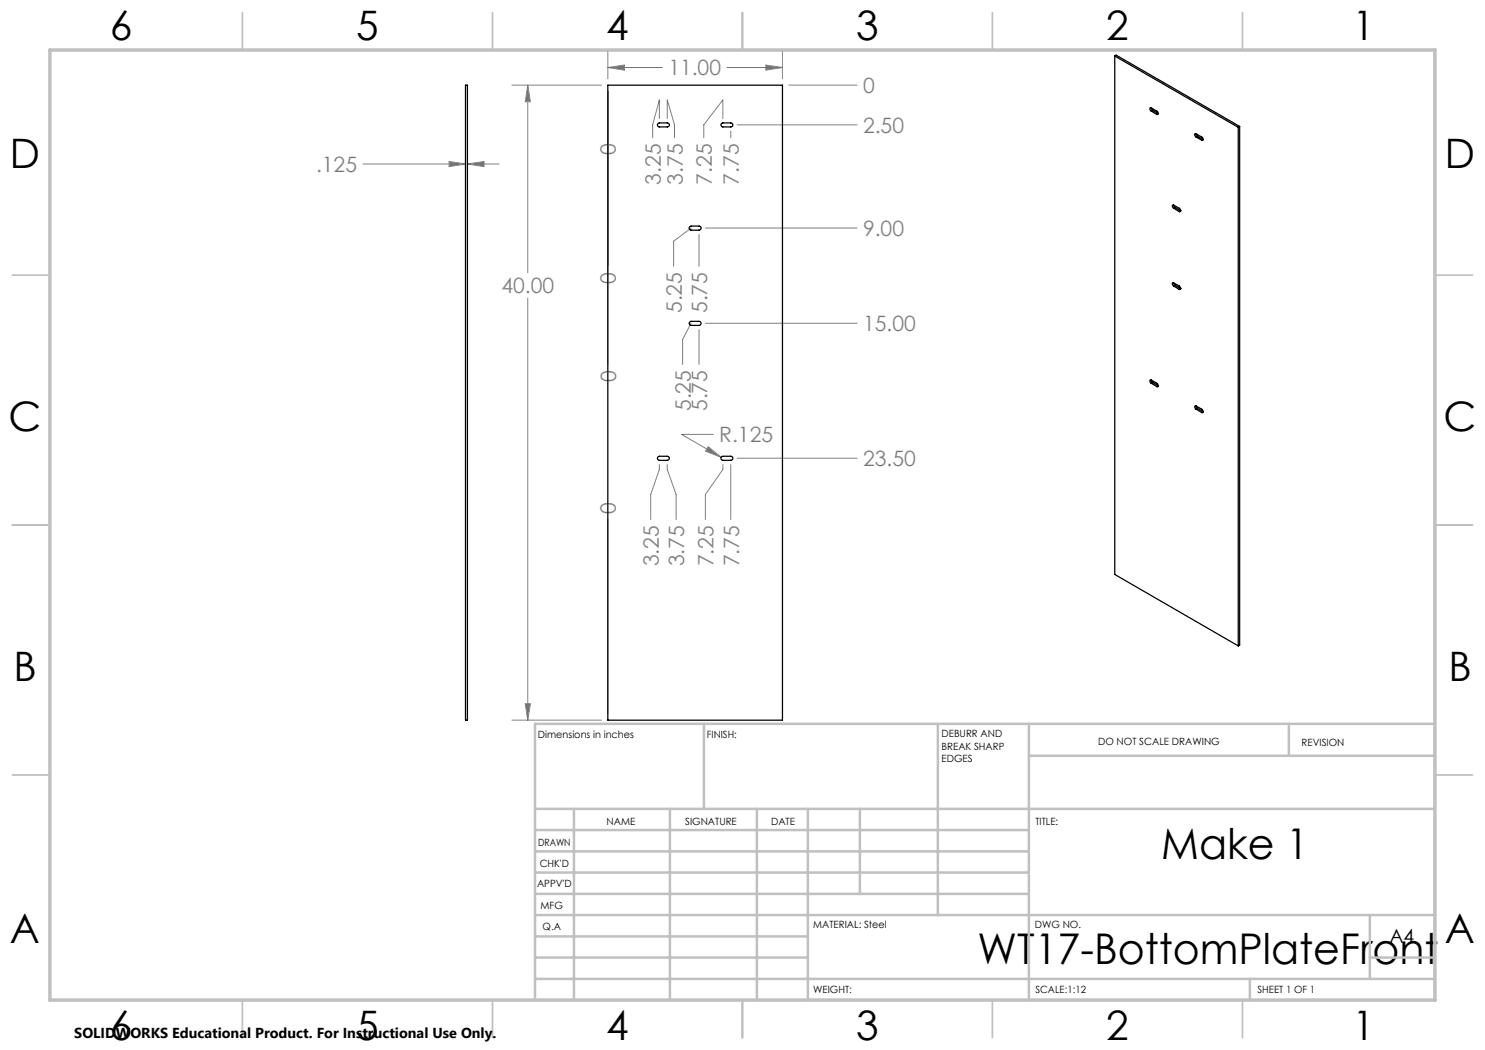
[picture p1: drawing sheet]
<svg xmlns="http://www.w3.org/2000/svg" width="297mm" height="210mm" viewBox="0 0 297 210" stroke-linecap="round" stroke-linejoin="round" font-family="sans-serif">
<g fill="none" stroke="#808080" stroke-width=".2">
<path d="M102.4 17h17.9M105.6 17l.5 3.3h-1zM105.6 17v37.6M121.6 13.5l3.3-.5v1zM121.6 10.3v5.5M121.6 18.3v54.6M121.6 13.5h10.9M145.4 13.5h11.1M153.2 13l3.3 .5-3.3 .5zM156.5 10.3v5.5M157.8 17h13.6M72.6 32.8h20.5"/>
<path d="M89.8 32.3l3.3 .5-3.3 .5zM93.5 32.8l3.3-.5v1zM93.5 32.8h6.3M131.9 23.7v-3.7l-1.4 5v2.5M133.5 23.7v-3.7l1.4 5v2.5M144.6 23.7v-3.7l-3.8 5v2.5M146.2 26.2v1.3M147.4 25h24M105.6 59.6v84.4M138.2 45.6l-3.5 2.7v5M139.8 46.9v6.4M141.1 45.6h30.3"/>
<path d="M138.2 64.7l-1.7 3.2v5M139.8 65.9v7M141.1 64.7h30.3M131.9 92.9v1l-1.8 5v5M133.5 92.9v1l1.7 5v5M141.6 89.4l2.7 2.1-3.2-1.3zM142.7 86.9h-6.4l8 4.6M144.6 92.9v1l-3.5 5v5M146.2 92.9v11M147.4 91.6h24M121.6 103.9v38.9M102.4 144h17.9"/>
<path d="M105.1 140.7h1l-.5 3.3z"/>
</g>
<g fill="none" stroke="#c0c0c0" stroke-width=".35">
<path d="M48.5 2.5v7.5M98.5 2.5v7.5M148.5 2.5v7.5M198.5 2.5v7.5M248.5 2.5v7.5M2.5 55h7.5M287 55h7.5M2.5 105h7.5M287 105h7.5M2.5 155h7.5M287 155h7.5M48.5 200v7.5"/>
<path d="M98.5 200v7.5M148.5 200v7.5M198.5 200v7.5M248.5 200v7.5"/>
</g>
<g fill="none" stroke="#c0c0c0" stroke-width=".5">
<path d="M140.8 144.8v17M187.6 144.8v38.2M205.8 144.8v55.2M205.8 151.2h81.2M257.8 144.8v6.4M287 144.8h-180v55.2M107 161.8h180M107 178.8h98.8M107 174.5h98.8M107 170.3h98.8M107 166h98.8M114.8 161.8v38.2"/>
<path d="M134 161.8v38.2M151.4 161.8v38.2M161.6 161.8v38.2M172 161.8v17M107 195.8h180M107 191.5h54.6M107 187.3h54.6M107 183h180M250 195.8v4.2M274 191.5h13M274 183v12.8"/>
</g>
<path d="M10 10h277v190h-277z" fill="none" stroke="#c0c0c0" stroke-width=".7"/>
<path d="M153.2 13l3.3 .5-3.3 .5zM121.6 13.5l3.3-.5v1zM105.6 17l.5 3.3h-1zM105.1 140.7h1l-.5 3.3zM141.6 89.4l-.5 .8 3.2 1.3zM93.5 32.8l3.3-.5v1zM89.8 32.3l3.3 .5-3.3 .5z" fill="#808080"/>
<g fill="none" stroke="#000" stroke-width=".25">
<path d="M93.1 17h.4v127h-.4zM121.6 17h34.9v127h-34.9zM223 11.2v103.7l24.7 14.3M223 11.2l24.7 14.3M223 11.2l.2-.2 24.7 14.3M131.6 24.7l1.9-.1a.41 .41 0 0 1 .4 .4 .41 .41 0 0 1-.4 .4h-1.7l-.3-.4zM144.3 24.7l1.9-.1a.41 .41 0 0 1 .4 .4 .41 .41 0 0 1-.4 .4h-1.7l-.3-.4zM230.3 21.6l1.1 .6a.34 .34 0 0 1 .2 .4 .34 .34 0 0 1-.2 .3M230.3 21.6l-.1-.1a.36 .36 0 0 0-.2 .4 .36 .36 0 0 0 .3 .3M230.3 21.6l.2 .5M230.3 22.2l1.1 .7M230.5 22.1l1.1 .6-.2 .2"/>
<path d="M230.5 22.1l-.2 .1M239.2 26.8l-.1-.1a.36 .36 0 0 0-.2 .4 .36 .36 0 0 0 .3 .3M239.2 26.8l1.1 .6a.36 .36 0 0 1 .3 .3 .36 .36 0 0 1-.1 .4l-.2-.1M239.2 26.8l.3 .5M239.2 27.4l1.1 .6M239.5 27.3l1.1 .6-.3 .1M239.5 27.3l-.3 .1M247.7 25.5v103.7M247.9 25.3v103.7l-.2 .2M247.9 25.3l-.2 .2M138 45.3l1.8-.1a.41 .41 0 0 1 .4 .4 .41 .41 0 0 1-.4 .4h-1.7l-.3-.3zM234.7 56.6l1.2 .6a.34 .34 0 0 1 .3 .3 .34 .34 0 0 1-.3 .4"/>
<path d="M234.7 56.6l-.1-.1a.36 .36 0 0 0-.1 .4 .36 .36 0 0 0 .2 .3M234.7 41h-.1a.36 .36 0 0 0-.1 .4 .36 .36 0 0 0 .2 .3M234.7 41l1.2 .7a.34 .34 0 0 1 .3 .3 .34 .34 0 0 1-.3 .3M234.7 41l.3 .5M234.7 56.6l.3 .5M234.7 57.2l1.2 .7M234.7 41.7l1.2 .6M235 41.5l1.1 .6-.2 .2M235 41.5l-.3 .2M235 57.1l1.1 .6-.2 .2M235 57.1l-.3 .1M138 64.4l1.8-.1a.41 .41 0 0 1 .4 .4 .41 .41 0 0 1-.4 .4l-1.7-.1-.3-.3z"/>
<path d="M230.3 76h-.1a.36 .36 0 0 0-.2 .4 .36 .36 0 0 0 .3 .3M230.3 76l1.1 .7a.39 .39 0 0 1 .2 .3 .39 .39 0 0 1-.1 .4l-.1-.1M230.3 76l.2 .5M230.3 76.7l1.1 .6M230.5 76.5l1.1 .6-.2 .2M230.5 76.5l-.2 .2M131.6 91.4l1.9-.1a.41 .41 0 0 1 .4 .4 .41 .41 0 0 1-.4 .4l-1.7-.1-.3-.3zM144.3 91.4l1.9-.1a.41 .41 0 0 1 .4 .4 .41 .41 0 0 1-.4 .4l-1.7-.1-.3-.3zM239.2 81.2l1.1 .6a.34 .34 0 0 1 .3 .4 .34 .34 0 0 1-.3 .3M239.2 81.2h-.1a.36 .36 0 0 0-.2 .3 .36 .36 0 0 0 .3 .3M239.2 81.2l.3 .5M239.2 81.8l1.1 .7"/>
<path d="M239.5 81.7l1.1 .6-.3 .2M239.5 81.7l-.3 .1"/>
</g>
<g font-size="8.5">
<text x="232.2" y="171.8">Make 1</text>
<text x="195.5" y="192.7">WT17-BottomPlateFront</text>
</g>
<g font-size="8.1">
<text x="22" y="8">6</text>
<text x="71.2" y="8">5</text>
<text x="121.2" y="8">4</text>
<text x="171.3" y="8">3</text>
<text x="221.3" y="8">2</text>
<text x="270.5" y="8">1</text>
<text x="2" y="33.6">D</text>
<text x="289" y="33.6">D</text>
<text x="1.7" y="86.1">C</text>
<text x="288.7" y="86.1">C</text>
<text x="2.7" y="136.1">B</text>
<text x="289.7" y="136.1">B</text>
<text x="2" y="188.6">A</text>
<text x="289" y="188.6">A</text>
<text x="22" y="208">6</text>
<text x="71.2" y="208">5</text>
<text x="121.2" y="208">4</text>
<text x="171.3" y="208">3</text>
<text x="221.3" y="208">2</text>
<text x="270.5" y="208">1</text>
</g>
<g font-size="4.2" fill="#808080">
<text x="133.7" y="15.1">11.00</text>
<text x="172.6" y="18.6">0</text>
<text x="172.6" y="26.6">2.50</text>
<text x="63.2" y="34.4">.125</text>
<text x="123.2" y="31.1" transform="rotate(-90 123.2 31.1)">0</text>
<text x="132.1" y="36.9" transform="rotate(-90 132.1 36.9)">3.25</text>
<text x="136.5" y="36.9" transform="rotate(-90 136.5 36.9)">3.75</text>
<text x="142.4" y="36.9" transform="rotate(-90 142.4 36.9)">7.25</text>
<text x="147.8" y="36.9" transform="rotate(-90 147.8 36.9)">7.75</text>
<text x="172.6" y="47.2">9.00</text>
<text x="100.3" y="58.7">40.00</text>
<text x="123.2" y="56.8" transform="rotate(-90 123.2 56.8)">0</text>
<text x="136.4" y="62.6" transform="rotate(-90 136.4 62.6)">5.25</text>
<text x="141.5" y="62.6" transform="rotate(-90 141.5 62.6)">5.75</text>
<text x="172.6" y="66.3">15.00</text>
<text x="123.2" y="76.4" transform="rotate(-90 123.2 76.4)">0</text>
<text x="138.2" y="82.2" transform="rotate(-90 138.2 82.2)">5.25</text>
<text x="141.5" y="82.2" transform="rotate(-90 141.5 82.2)">5.75</text>
<text x="143.8" y="88.5">R.125</text>
<text x="172.6" y="93.2">23.50</text>
<text x="123.2" y="102.7" transform="rotate(-90 123.2 102.7)">0</text>
<text x="131.8" y="113.3" transform="rotate(-90 131.8 113.3)">3.25</text>
<text x="136.8" y="113.3" transform="rotate(-90 136.8 113.3)">3.75</text>
<text x="142.7" y="113.3" transform="rotate(-90 142.7 113.3)">7.25</text>
<text x="147.8" y="113.3" transform="rotate(-90 147.8 113.3)">7.75</text>
</g>
<text font-size="3.9" x="277.9" y="188.5">A4</text>
<text font-size="2.9" x="14.9" y="207.6">SOLIDWORKS Educational Product. For Instructional Use Only.</text>
<g font-size="2">
<text x="107.6" y="147.6">Dimensions in inches</text>
<text x="141.4" y="147.6">FINISH:</text>
<text x="188.3" y="147.5">DEBURR AND</text>
<text x="188.3" y="150">BREAK SHARP</text>
<text x="219.6" y="149">DO NOT SCALE DRAWING</text>
<text x="260.3" y="149.2">REVISION</text>
<text x="188.3" y="152.5">EDGES</text>
<text x="121.3" y="165">NAME</text>
<text x="137" y="164.9">SIGNATURE</text>
<text x="154.2" y="164.9">DATE</text>
<text x="207.1" y="164.9">TITLE:</text>
<text x="107.6" y="169.1">DRAWN</text>
<text x="107.9" y="173.3">CHK'D</text>
<text x="107.4" y="177.4">APPV'D</text>
<text x="108.1" y="181.8">MFG</text>
<text x="108.5" y="186">Q.A</text>
<text x="162.6" y="185.5">MATERIAL: Steel</text>
<text x="207" y="185.5">DWG NO.</text>
<text x="162.6" y="198.5">WEIGHT:</text>
<text x="207.1" y="198.6">SCALE:1:12</text>
<text x="251.5" y="198.6">SHEET 1 OF 1</text>
</g>
</svg>
